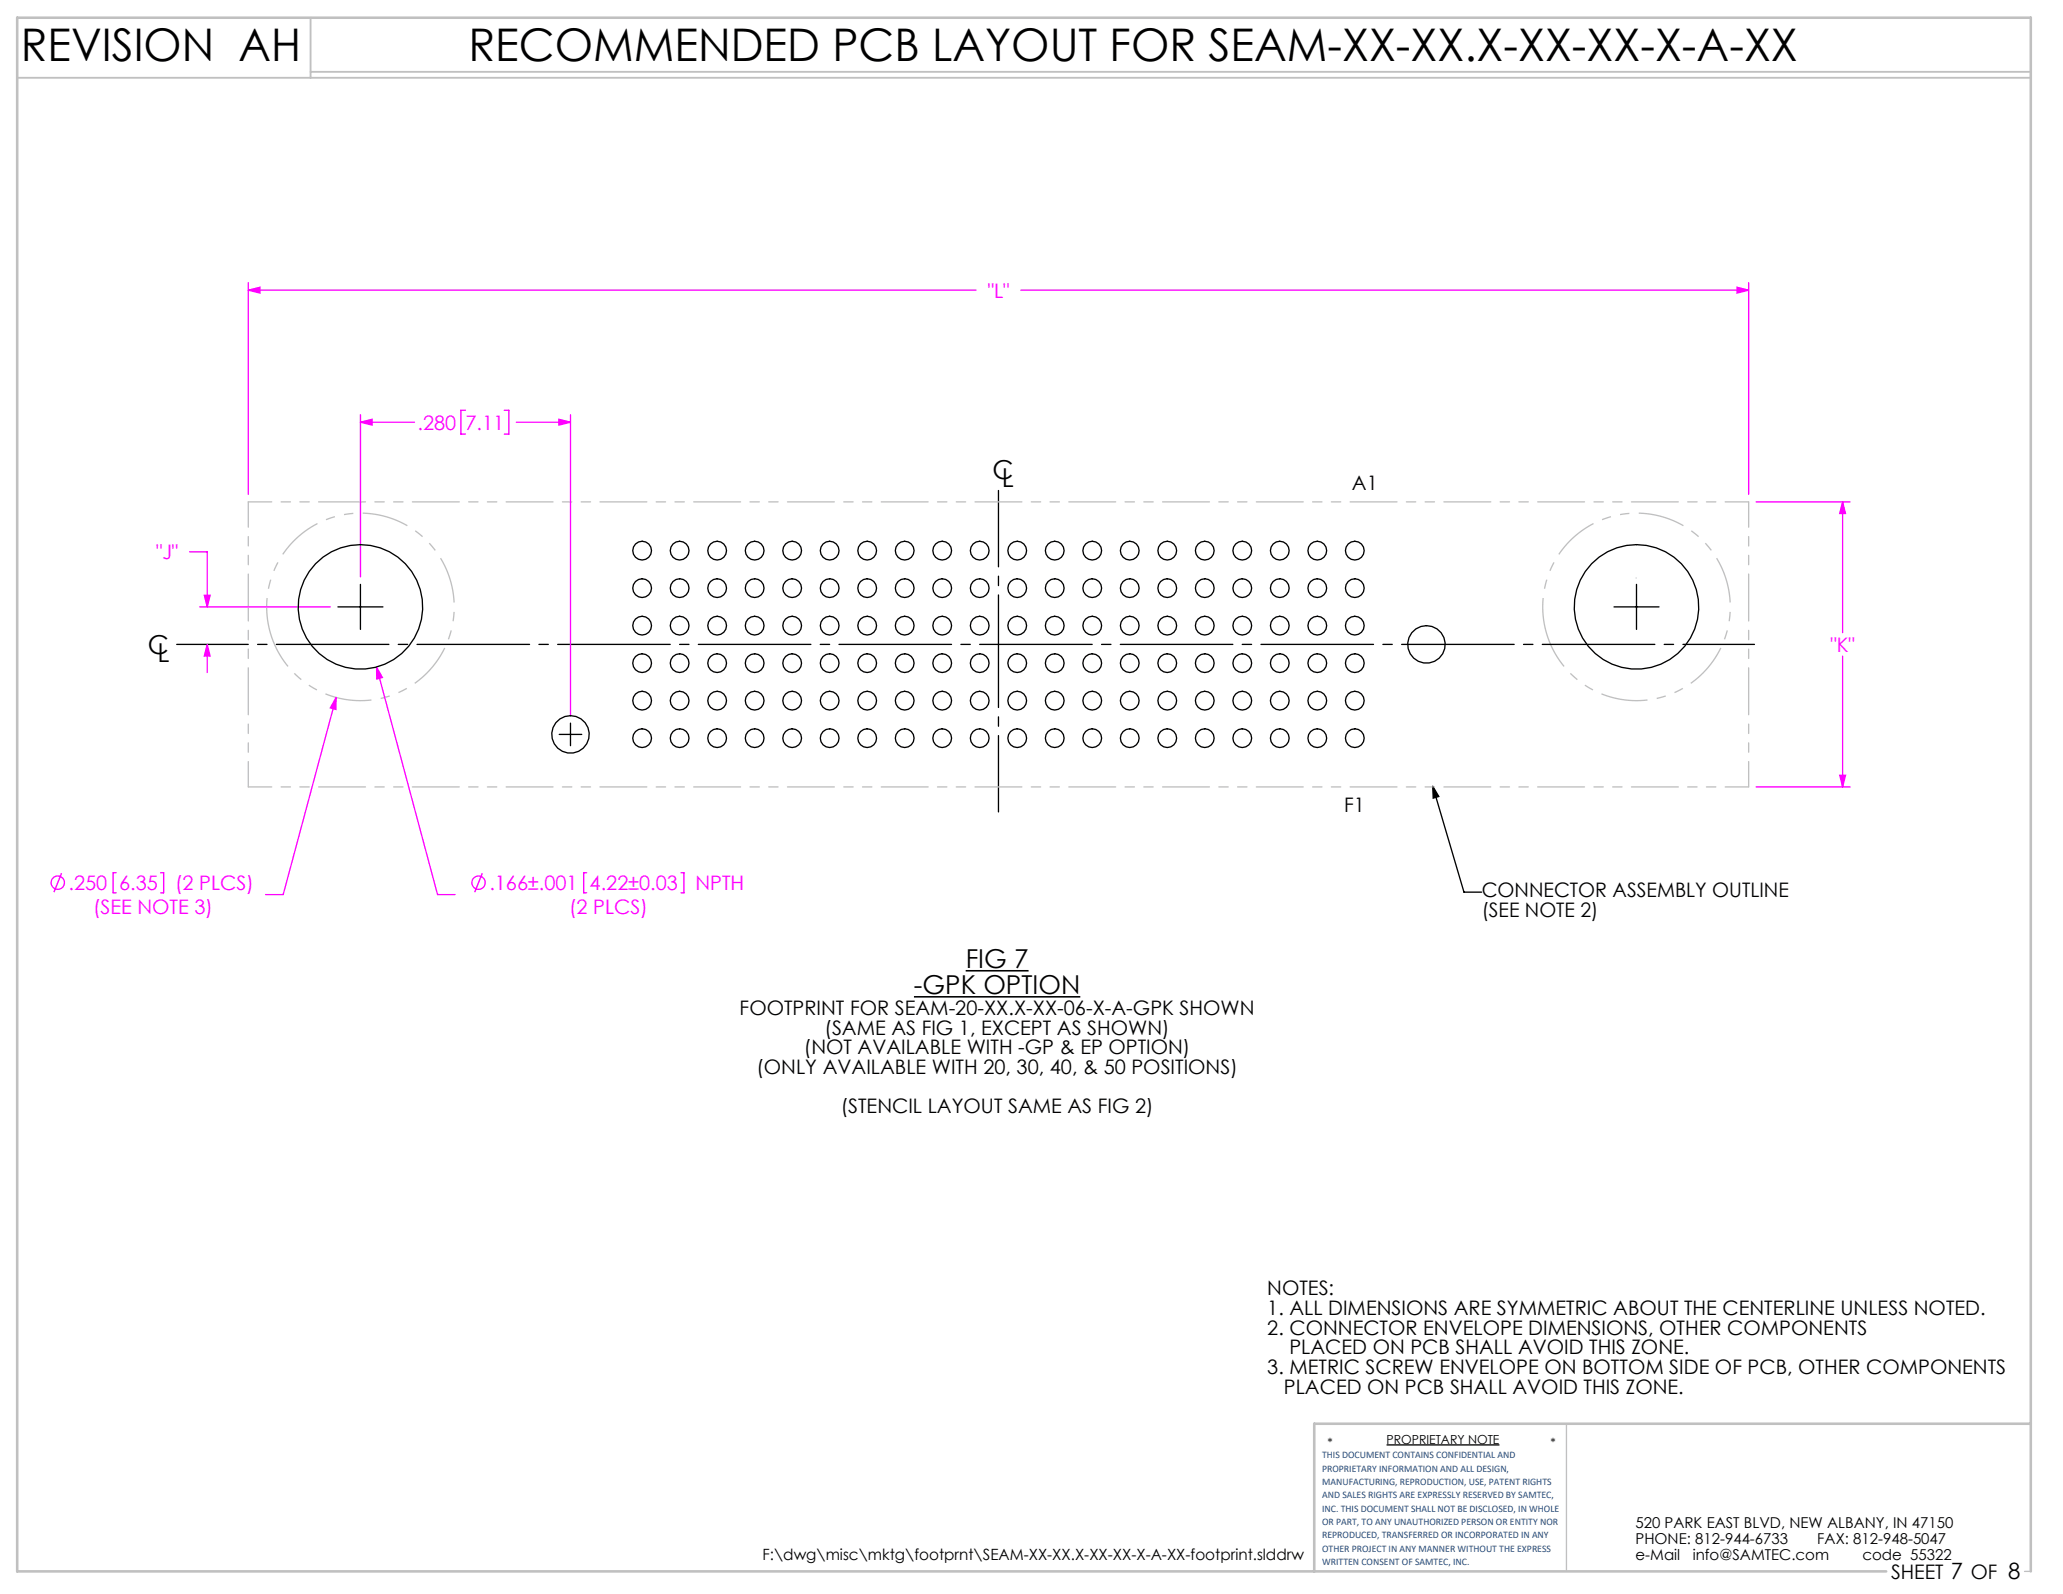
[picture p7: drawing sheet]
<svg xmlns="http://www.w3.org/2000/svg" width="279mm" height="216mm" viewBox="0 0 279 216" stroke-linecap="round" stroke-linejoin="round" font-family="sans-serif">
<path d="M48.8 79.2v6M221.6 79.2v6M45.8 82.2h6.1M75.7 99.5h3.1M77.3 97.9v3.1M218.6 82.2h6.1M194 106.5l.9 1.4-.8 .2zM194 106.5l4.3 14.3h2.4M187.8 195.7h15.3" fill="none" stroke="#000" stroke-width=".18"/>
<path d="M212.2 192.8v20M274.2 212.8h.8" fill="none" stroke="#c0c0c0" stroke-width=".18"/>
<path d="M2.3 10.5h272.7M42.1 2.4v8.1M42.1 9.7h232.9" fill="none" stroke="#c0c0c0" stroke-width=".25"/>
<path d="M275 192.8h-97v20M255.5 212.8h-253.2v-210.4h272.7v210.4" fill="none" stroke="#c0c0c0" stroke-width=".35"/>
<g fill="none" stroke="#f0f" stroke-width=".18">
<path d="M33.6 38.3v28.7M33.6 39.3h98.6M33.6 39.3l1.6-.4v.8zM138.3 39.3h98.5M235.3 38.9l1.5 .4-1.5 .4zM236.8 38.3v28.7M48.8 57.2l1.6-.4v.8zM48.8 56.2v21.9M48.8 57.2h7.3M63 55.6h-.6v3.2h.6M68.3 55.6h.6v3.2h-.6M69.9 57.2h7.4"/>
<path d="M75.7 56.8l1.6 .4-1.6 .4zM77.3 56.2v40.7M25.7 74.7h2.4v7.5M237.8 68h12.8M249.6 68v17.7M249.6 68l.3 1.6h-.7zM27 82.2h17.8M27.7 80.6h.8l-.4 1.6zM28.1 87.3l.4 1.6h-.8zM28.1 87.3v3.8M45.5 94.5v1.6l-.8-.2zM45.5 94.5l-7.1 26.7h-2.4"/>
<path d="M51 90.3l.8 1.5-.8 .2zM51 90.3l8.3 30.9h2.3M249.6 88.9v17.7M8.3 118.3l-1 2.5M15.7 118.2h-.4v2.7h.4M21.8 118.2h.4v2.7h-.4M65.3 118.3l-1 2.5M79.5 118.2h-.5v2.7h.5M92.2 118.2h.4v2.7h-.4M237.8 106.6h12.8M249.2 105h.7l-.3 1.6z"/>
<circle cx="7.8" cy="119.6" r=".9"/>
<circle cx="64.8" cy="119.6" r=".9"/>
</g>
<path d="M123.8 135h22.5M130.8 131.5h8.5" fill="none" stroke="#000" stroke-width=".21"/>
<path d="M36.7 85.9a12.7 12.7 0 0 0 21.2 5.2 12.7 12.7 0 0 0-5.6-21.1 12.7 12.7 0 0 0-15.9 14.9l.3 1M209.5 85.9a12.7 12.7 0 0 0 21.2 5.2 12.7 12.7 0 0 0-5.6-21.1 12.7 12.7 0 0 0-15.9 14.9l.3 1" fill="none" stroke="#c0c0c0" stroke-width=".18" stroke-dasharray="6.3 1.3 1.3 1.3 1.3 1.3" stroke-dashoffset="1.4" stroke-linecap="butt"/>
<path d="M135.2 110v-43.6" fill="none" stroke="#000" stroke-width=".18" stroke-dasharray="15.2 1.3 1.3 1.3" stroke-dashoffset="4.9"/>
<path d="M23.9 87.3h213.7" fill="none" stroke="#000" stroke-width=".18" stroke-dasharray="15.2 1.3 1.3 1.3" stroke-dashoffset="5.6"/>
<path d="M221.6 78.3h.1" fill="none" stroke="#c0c0c0" stroke-width=".18" stroke-dasharray="15.2 1.3 1.3 1.3"/>
<path d="M33.6 68h203.2M236.8 106.6h-203.2" fill="none" stroke="#c0c0c0" stroke-width=".18" stroke-dasharray="6.3 1.3 1.3 1.3 1.3 1.3" stroke-dashoffset="3.2"/>
<path d="M236.8 68v38.6M33.6 106.6v-38.6" fill="none" stroke="#c0c0c0" stroke-width=".18" stroke-dasharray="6.3 1.3 1.3 1.3 1.3 1.3" stroke-dashoffset="2.9"/>
<path d="M194 106.5l.9 1.4-.8 .2z" fill="#000"/>
<g fill="#f0f">
<path d="M45.5 94.5l-.8 1.4 .8 .2zM249.6 68l.3 1.6h-.7zM249.2 105h.7l-.3 1.6zM33.6 39.3l1.6-.4v.8zM235.3 38.9l1.5 .4-1.5 .4z"/>
<path d="M27.7 80.6h.8l-.4 1.6zM28.1 87.3l.4 1.6h-.8zM51 90.3v1.7l.8-.2zM48.8 57.2l1.6-.4v.8zM75.7 56.8l1.6 .4-1.6 .4z"/>
</g>
<g fill="none" stroke="#000" stroke-width=".18">
<circle cx="87" cy="79.7" r="1.27"/>
<circle cx="87" cy="74.6" r="1.27"/>
<circle cx="92" cy="79.7" r="1.27"/>
<circle cx="92" cy="74.6" r="1.27"/>
<circle cx="97.1" cy="79.7" r="1.27"/>
<circle cx="97.1" cy="74.6" r="1.27"/>
<circle cx="102.2" cy="79.7" r="1.27"/>
<circle cx="102.2" cy="74.6" r="1.27"/>
<circle cx="107.3" cy="79.7" r="1.27"/>
<circle cx="107.3" cy="74.6" r="1.27"/>
<circle cx="112.4" cy="79.7" r="1.27"/>
<circle cx="112.4" cy="74.6" r="1.27"/>
<circle cx="117.4" cy="79.7" r="1.27"/>
<circle cx="117.4" cy="74.6" r="1.27"/>
<circle cx="122.5" cy="79.7" r="1.27"/>
<circle cx="122.5" cy="74.6" r="1.27"/>
<circle cx="127.6" cy="79.7" r="1.27"/>
<circle cx="127.6" cy="74.6" r="1.27"/>
<circle cx="132.7" cy="79.7" r="1.27"/>
<circle cx="132.7" cy="74.6" r="1.27"/>
<circle cx="137.8" cy="79.7" r="1.27"/>
<circle cx="137.8" cy="74.6" r="1.27"/>
<circle cx="142.8" cy="79.7" r="1.27"/>
<circle cx="142.8" cy="74.6" r="1.27"/>
<circle cx="147.9" cy="79.7" r="1.27"/>
<circle cx="147.9" cy="74.6" r="1.27"/>
<circle cx="153" cy="79.7" r="1.27"/>
<circle cx="153" cy="74.6" r="1.27"/>
<circle cx="158.1" cy="79.7" r="1.27"/>
<circle cx="158.1" cy="74.6" r="1.27"/>
<circle cx="163.2" cy="79.7" r="1.27"/>
<circle cx="163.2" cy="74.6" r="1.27"/>
<circle cx="168.2" cy="79.7" r="1.27"/>
<circle cx="168.2" cy="74.6" r="1.27"/>
<circle cx="173.3" cy="79.7" r="1.27"/>
<circle cx="173.3" cy="74.6" r="1.27"/>
<circle cx="178.4" cy="79.7" r="1.27"/>
<circle cx="178.4" cy="74.6" r="1.27"/>
<circle cx="183.5" cy="79.7" r="1.27"/>
<circle cx="183.5" cy="74.6" r="1.27"/>
<circle cx="48.8" cy="82.2" r="8.4"/>
<circle cx="77.3" cy="99.5" r="2.54"/>
<circle cx="87" cy="100" r="1.27"/>
<circle cx="87" cy="94.9" r="1.27"/>
<circle cx="87" cy="89.8" r="1.27"/>
<circle cx="87" cy="84.7" r="1.27"/>
<circle cx="92" cy="100" r="1.27"/>
<circle cx="92" cy="94.9" r="1.27"/>
<circle cx="92" cy="89.8" r="1.27"/>
<circle cx="92" cy="84.7" r="1.27"/>
<circle cx="97.1" cy="100" r="1.27"/>
<circle cx="97.1" cy="94.9" r="1.27"/>
<circle cx="97.1" cy="89.8" r="1.27"/>
<circle cx="97.1" cy="84.7" r="1.27"/>
<circle cx="102.2" cy="100" r="1.27"/>
<circle cx="102.2" cy="94.9" r="1.27"/>
<circle cx="102.2" cy="89.8" r="1.27"/>
<circle cx="102.2" cy="84.7" r="1.27"/>
<circle cx="107.3" cy="100" r="1.27"/>
<circle cx="107.3" cy="94.9" r="1.27"/>
<circle cx="107.3" cy="89.8" r="1.27"/>
<circle cx="107.3" cy="84.7" r="1.27"/>
<circle cx="112.4" cy="100" r="1.27"/>
<circle cx="112.4" cy="94.9" r="1.27"/>
<circle cx="112.4" cy="89.8" r="1.27"/>
<circle cx="112.4" cy="84.7" r="1.27"/>
<circle cx="117.4" cy="100" r="1.27"/>
<circle cx="117.4" cy="94.9" r="1.27"/>
<circle cx="117.4" cy="89.8" r="1.27"/>
<circle cx="117.4" cy="84.7" r="1.27"/>
<circle cx="122.5" cy="100" r="1.27"/>
<circle cx="122.5" cy="94.9" r="1.27"/>
<circle cx="122.5" cy="89.8" r="1.27"/>
<circle cx="122.5" cy="84.7" r="1.27"/>
<circle cx="127.6" cy="100" r="1.27"/>
<circle cx="127.6" cy="94.9" r="1.27"/>
<circle cx="127.6" cy="89.8" r="1.27"/>
<circle cx="127.6" cy="84.7" r="1.27"/>
<circle cx="132.7" cy="100" r="1.27"/>
<circle cx="132.7" cy="94.9" r="1.27"/>
<circle cx="132.7" cy="89.8" r="1.27"/>
<circle cx="132.7" cy="84.7" r="1.27"/>
<circle cx="137.8" cy="100" r="1.27"/>
<circle cx="137.8" cy="94.9" r="1.27"/>
<circle cx="137.8" cy="89.8" r="1.27"/>
<circle cx="137.8" cy="84.7" r="1.27"/>
<circle cx="142.8" cy="100" r="1.27"/>
<circle cx="142.8" cy="94.9" r="1.27"/>
<circle cx="142.8" cy="89.8" r="1.27"/>
<circle cx="142.8" cy="84.7" r="1.27"/>
<circle cx="147.9" cy="100" r="1.27"/>
<circle cx="147.9" cy="94.9" r="1.27"/>
<circle cx="147.9" cy="89.8" r="1.27"/>
<circle cx="147.9" cy="84.7" r="1.27"/>
<circle cx="153" cy="100" r="1.27"/>
<circle cx="153" cy="94.9" r="1.27"/>
<circle cx="153" cy="89.8" r="1.27"/>
<circle cx="153" cy="84.7" r="1.27"/>
<circle cx="158.1" cy="100" r="1.27"/>
<circle cx="158.1" cy="94.9" r="1.27"/>
<circle cx="158.1" cy="89.8" r="1.27"/>
<circle cx="158.1" cy="84.7" r="1.27"/>
<circle cx="163.2" cy="100" r="1.27"/>
<circle cx="163.2" cy="94.9" r="1.27"/>
<circle cx="163.2" cy="89.8" r="1.27"/>
<circle cx="163.2" cy="84.7" r="1.27"/>
<circle cx="168.2" cy="100" r="1.27"/>
<circle cx="168.2" cy="94.9" r="1.27"/>
<circle cx="168.2" cy="89.8" r="1.27"/>
<circle cx="168.2" cy="84.7" r="1.27"/>
<circle cx="173.3" cy="100" r="1.27"/>
<circle cx="173.3" cy="94.9" r="1.27"/>
<circle cx="173.3" cy="89.8" r="1.27"/>
<circle cx="173.3" cy="84.7" r="1.27"/>
<circle cx="178.4" cy="100" r="1.27"/>
<circle cx="178.4" cy="94.9" r="1.27"/>
<circle cx="178.4" cy="89.8" r="1.27"/>
<circle cx="178.4" cy="84.7" r="1.27"/>
<circle cx="183.5" cy="100" r="1.27"/>
<circle cx="183.5" cy="94.9" r="1.27"/>
<circle cx="183.5" cy="89.8" r="1.27"/>
<circle cx="183.5" cy="84.7" r="1.27"/>
<circle cx="193.2" cy="87.3" r="2.54"/>
<circle cx="221.6" cy="82.2" r="8.4"/>
</g>
<g font-size="6.1">
<text x="2.8" y="8.3">REVISION AH</text>
<text x="63.4" y="8.3">RECOMMENDED PCB LAYOUT FOR SEAM-XX-XX.X-XX-XX-X-A-XX</text>
</g>
<g font-size="3.5">
<text x="134.4" y="64.9">C</text>
<text x="135.7" y="65.9">L</text>
<text x="20" y="88.6">C</text>
<text x="21.3" y="89.6">L</text>
<text x="130.8" y="131.1">FIG 7</text>
<text x="123.8" y="134.6">-GPK OPTION</text>
</g>
<g font-size="2.7" fill="#f0f">
<text x="133.8" y="40.3">&quot;L&quot;</text>
<text x="56.5" y="58.2">.280</text>
<text x="63" y="58.2">7.11</text>
<text x="21.1" y="75.7">&quot;J&quot;</text>
<text x="247.9" y="88.3">&quot;K&quot;</text>
<text x="9.3" y="120.6">.250</text>
<text x="12.6" y="123.8">(SEE NOTE 3)</text>
<text x="16.1" y="120.6">6.35</text>
<text x="23.7" y="120.6">(2 PLCS)</text>
<text x="66.3" y="120.6">.166±.001</text>
<text x="77.1" y="123.8">(2 PLCS)</text>
<text x="79.9" y="120.6">4.22±0.03</text>
<text x="94.2" y="120.6">NPTH</text>
</g>
<g font-size="2.7">
<text x="183.1" y="66.4">A1</text>
<text x="182" y="110">F1</text>
<text x="200.7" y="121.6">CONNECTOR ASSEMBLY OUTLINE</text>
<text x="200.7" y="124.2">(SEE NOTE 2)</text>
<text x="100.2" y="137.5">FOOTPRINT FOR SEAM-20-XX.X-XX-06-X-A-GPK SHOWN</text>
<text x="108.9" y="142.8">(NOT AVAILABLE WITH -GP &amp; EP OPTION)</text>
<text x="111.7" y="140.1">(SAME AS FIG 1, EXCEPT AS SHOWN)</text>
<text x="102.5" y="145.5">(ONLY AVAILABLE WITH 20, 30, 40, &amp; 50 POSITIONS)</text>
<text x="113.9" y="150.8">(STENCIL LAYOUT SAME AS FIG 2)</text>
<text x="171.6" y="175.4">NOTES:</text>
<text x="171.6" y="178.1">1. ALL DIMENSIONS ARE SYMMETRIC ABOUT THE CENTERLINE UNLESS NOTED.</text>
<text x="171.6" y="180.8">2. CONNECTOR ENVELOPE DIMENSIONS, OTHER COMPONENTS</text>
<text x="174.6" y="183.4">PLACED ON PCB SHALL AVOID THIS ZONE.</text>
<text x="171.6" y="186.1">3. METRIC SCREW ENVELOPE ON BOTTOM SIDE OF PCB, OTHER COMPONENTS</text>
<text x="173.9" y="188.8">PLACED ON PCB SHALL AVOID THIS ZONE.</text>
<text x="256.1" y="213.9">SHEET 7 OF 8</text>
</g>
<text font-size="2.1" x="103.3" y="211.3">F:\dwg\misc\mktg\footprnt\SEAM-XX-XX.X-XX-XX-X-A-XX-footprint.slddrw</text>
<g font-size="2">
<text x="221.5" y="207">520 PARK EAST BLVD, NEW ALBANY, IN 47150</text>
<text x="221.5" y="209.2">PHONE: 812-944-6733</text>
<text x="246.1" y="209.2">FAX: 812-948-5047</text>
<text x="221.5" y="211.3">e-Mail</text>
<text x="229.3" y="211.3">info@SAMTEC.com</text>
<text x="252.2" y="211.3">code 55322</text>
</g>
<g font-size="1.7">
<text x="179.8" y="195.9">*</text>
<text x="187.8" y="195.5">PROPRIETARY NOTE</text>
<text x="210" y="195.9">*</text>
</g>
<g font-size="1.4" fill="#1f497d">
<text x="179.1" y="197.5">THIS DOCUMENT CONTAINS CONFIDENTIAL AND</text>
<text x="179.1" y="199.3">PROPRIETARY INFORMATION AND ALL DESIGN,</text>
<text x="179.1" y="201.1">MANUFACTURING, REPRODUCTION, USE, PATENT RIGHTS</text>
<text x="179.1" y="202.9">AND SALES RIGHTS ARE EXPRESSLY RESERVED BY SAMTEC,</text>
<text x="179.1" y="204.7">INC. THIS DOCUMENT SHALL NOT BE DISCLOSED, IN WHOLE</text>
<text x="179.1" y="206.5">OR PART, TO ANY UNAUTHORIZED PERSON OR ENTITY NOR</text>
<text x="179.1" y="208.3">REPRODUCED, TRANSFERRED OR INCORPORATED IN ANY</text>
<text x="179.1" y="210.1">OTHER PROJECT IN ANY MANNER WITHOUT THE EXPRESS</text>
<text x="179.1" y="212">WRITTEN CONSENT OF SAMTEC, INC.</text>
</g>
</svg>
